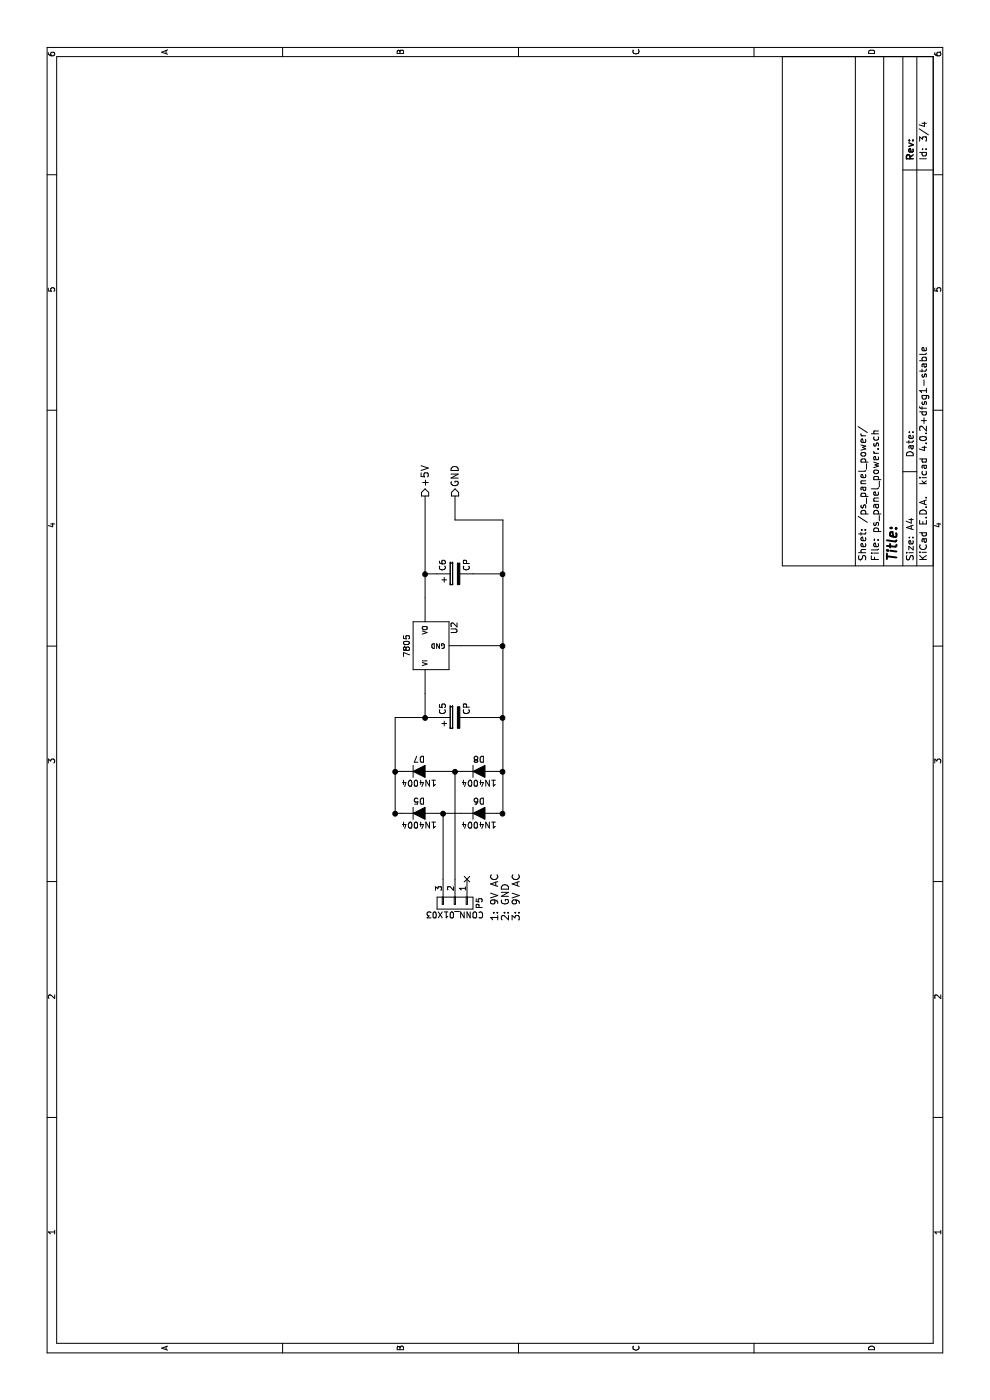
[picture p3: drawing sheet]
EESchema Schematic File Version 2
LIBS:power
LIBS:device
LIBS:transistors
LIBS:conn
LIBS:linear
LIBS:regul
LIBS:74xx
LIBS:cmos4000
LIBS:adc-dac
LIBS:memory
LIBS:xilinx
LIBS:microcontrollers
LIBS:dsp
LIBS:microchip
LIBS:analog_switches
LIBS:motorola
LIBS:texas
LIBS:intel
LIBS:audio
LIBS:interface
LIBS:digital-audio
LIBS:philips
LIBS:display
LIBS:cypress
LIBS:siliconi
LIBS:opto
LIBS:atmel
LIBS:contrib
LIBS:valves
LIBS:microchip_pic18mcu
LIBS:ps_panel-cache
EELAYER 25 0
EELAYER END
$Descr A4 11693 8268
encoding utf-8
Sheet 3 4
Title ""
Date ""
Rev ""
Comp ""
Comment1 ""
Comment2 ""
Comment3 ""
Comment4 ""
$EndDescr
$Comp
L 7805 U2
U 1 1
P 6300 3600
F 0 "U2" H 6450 3404 50  0000 C CNN
F 1 "7805" H 6300 3800 50  0000 C CNN
F 2 "" H 6300 3600 50  0000 C CNN
F 3 "" H 6300 3600 50  0000 C CNN
	1    6300 3600
	1    0    0    -1  
$EndComp
$Comp
L CP C6
U 1 1
P 6900 3800
F 0 "C6" H 6925 3900 50  0000 L CNN
F 1 "CP" H 6925 3700 50  0000 L CNN
F 2 "" H 6938 3650 50  0000 C CNN
F 3 "" H 6900 3800 50  0000 C CNN
	1    6900 3800
	1    0    0    -1  
$EndComp
$Comp
L CP C5
U 1 1
P 5700 3800
F 0 "C5" H 5725 3900 50  0000 L CNN
F 1 "CP" H 5725 3700 50  0000 L CNN
F 2 "" H 5738 3650 50  0000 C CNN
F 3 "" H 5700 3800 50  0000 C CNN
	1    5700 3800
	1    0    0    -1  
$EndComp
$Comp
L D D5
U 1 1
P 4900 3500
F 0 "D5" H 4900 3600 50  0000 C CNN
F 1 "1N4004" H 4900 3400 50  0000 C CNN
F 2 "" H 4900 3500 50  0000 C CNN
F 3 "" H 4900 3500 50  0000 C CNN
	1    4900 3500
	0    1    1    0   
$EndComp
$Comp
L D D7
U 1 1
P 5250 3500
F 0 "D7" H 5250 3600 50  0000 C CNN
F 1 "1N4004" H 5250 3400 50  0000 C CNN
F 2 "" H 5250 3500 50  0000 C CNN
F 3 "" H 5250 3500 50  0000 C CNN
	1    5250 3500
	0    1    1    0   
$EndComp
$Comp
L D D6
U 1 1
P 4900 4000
F 0 "D6" H 4900 4100 50  0000 C CNN
F 1 "1N4004" H 4900 3900 50  0000 C CNN
F 2 "" H 4900 4000 50  0000 C CNN
F 3 "" H 4900 4000 50  0000 C CNN
	1    4900 4000
	0    1    1    0   
$EndComp
$Comp
L D D8
U 1 1
P 5250 4000
F 0 "D8" H 5250 4100 50  0000 C CNN
F 1 "1N4004" H 5250 3900 50  0000 C CNN
F 2 "" H 5250 4000 50  0000 C CNN
F 3 "" H 5250 4000 50  0000 C CNN
	1    5250 4000
	0    1    1    0   
$EndComp
$Comp
L CONN_01X03 P5
U 1 1
P 4150 3800
F 0 "P5" H 4150 4000 50  0000 C CNN
F 1 "CONN_01X03" V 4250 3800 50  0000 C CNN
F 2 "" H 4150 3800 50  0000 C CNN
F 3 "" H 4150 3800 50  0000 C CNN
	1    4150 3800
	-1   0    0    1   
$EndComp
Wire Wire Line
	4900 3350 4900 3300
Wire Wire Line
	5250 3300 5250 3350
Wire Wire Line
	4900 3650 4900 3850
Wire Wire Line
	5250 3650 5250 3850
Wire Wire Line
	4900 4150 4900 4200
Wire Wire Line
	5250 4200 5250 4150
Wire Wire Line
	5700 3300 5700 3650
Connection ~ 5250 3300
Wire Wire Line
	5700 4200 5700 3950
Connection ~ 5250 4200
Wire Wire Line
	5900 3550 5700 3550
Connection ~ 5700 3550
Wire Wire Line
	6300 4200 6300 3850
Connection ~ 5700 4200
Wire Wire Line
	6900 4200 6900 3950
Connection ~ 6300 4200
Wire Wire Line
	6700 3550 7550 3550
Wire Wire Line
	6900 3550 6900 3650
Connection ~ 4900 4200
Connection ~ 4900 3300
Connection ~ 6900 3550
Wire Wire Line
	7350 3800 7550 3800
Wire Wire Line
	7350 3800 7350 4200
Connection ~ 6900 4200
Wire Wire Line
	4350 3700 4900 3700
Connection ~ 4900 3700
Wire Wire Line
	4350 3800 5250 3800
Connection ~ 5250 3800
Wire Wire Line
	4900 3300 5700 3300
Wire Wire Line
	7350 4200 4900 4200
NoConn ~ 4350 3900
Text HLabel 7550 3550 2    60   Output ~ 0
+5V
Text HLabel 7550 3800 2    60   Output ~ 0
GND
Text Notes 4000 4350 0    60   ~ 0
1: 9V AC\n2: GND\n3: 9V AC
$EndSCHEMATC
